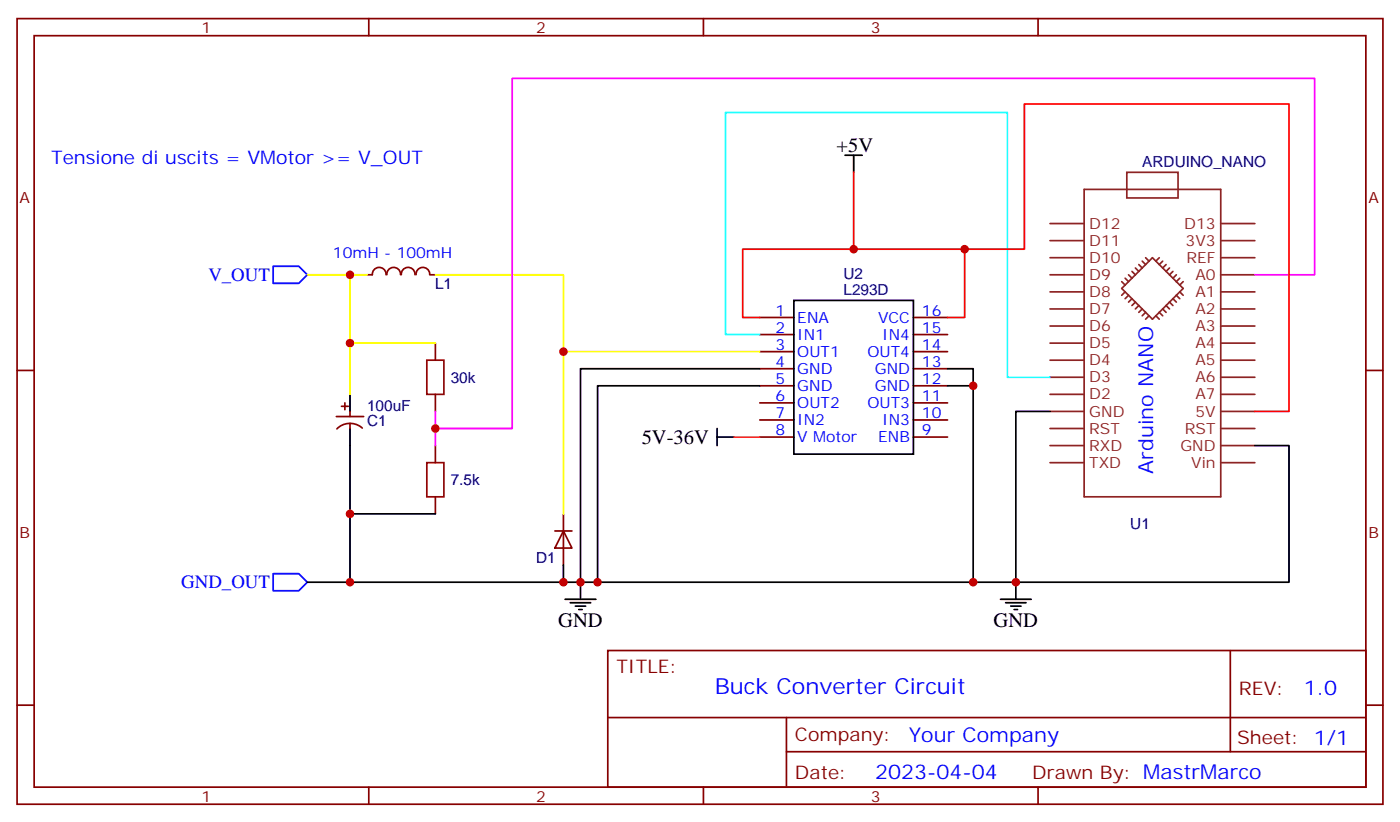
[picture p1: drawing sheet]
<svg xmlns="http://www.w3.org/2000/svg" width="289mm" height="170mm" viewBox="0 0 289 170" stroke-linecap="round" stroke-linejoin="round" font-family="sans-serif">
<g fill="none" stroke="#870000" stroke-width=".35">
<path d="M3.5 3.8h282.3v162.3h-282.3zM7.1 7.4h275.1v155.2h-275.1zM76.2 3.8v3.6M145.3 3.8v3.6M214.5 3.8v3.6M75.8 56.8h1.1M76.9 56.7a1.41 1.41 0 0 1 1.5-1.5 1.41 1.41 0 0 1 1.4 1.5M82.8 56.7a1.41 1.41 0 0 0-1.5-1.5 1.41 1.41 0 0 0-1.4 1.5M82.9 56.7a1.41 1.41 0 0 1 1.4-1.5 1.41 1.41 0 0 1 1.4 1.5M86 56.7a1.41 1.41 0 0 1 1.4-1.5 1.41 1.41 0 0 1 1.4 1.5M88.9 56.8h1.1M3.5 76.5h3.6"/>
<path d="M90 70.9v3.5M157 65.6h7M157 69.1h7M157 72.6h7M157 76.2h7M157 79.7h7M188.7 65.6h7.1M188.7 69.1h7.1M188.7 72.6h7.1M188.7 76.2h7.1M188.7 79.7h7.1M282.2 76.5h3.6"/>
<path d="M69.5 86h5.6M70.6 83.9h1.4M71.3 83.2v1.4M72.3 85v1M72.3 87.5v1M74.9 88.4a3.8 3.8 0 0 0-5.3 .2M90 81.5v3.5M90 92v3.6M157 83.2h7M157 86.7h7M157 90.3h7M188.7 83.2h7.1"/>
<path d="M188.7 86.7h7.1M188.7 90.3h7.1M90 102.6v3.6M125.6 134.4h156.6v28.2h-156.6zM254.2 134.4v20.9M3.5 145.7h3.6M125.6 148.2h156.5M162.5 155.3h119.6M162.5 148.2v14.1M282.2 145.7h3.6M76.2 162.6v3.5M145.3 162.6v3.5"/>
<path d="M214.5 162.6v3.5"/>
</g>
<g fill="none" stroke="#8c2424" stroke-width=".35">
<path d="M224 39.1h28.2v63.5h-28.2zM232.8 35.6h10.6v5.3h-10.6zM217 49.7h7M217 53.2h7M217 56.8h7M217 46.2h7M231.8 58.2l.7 .7M232.5 57.5l.7 .7M233.2 56.8l.7 .7M233.9 56.1l.7 .7M234.6 55.4l.7 .7M235.3 54.6l.7 .8"/>
<path d="M236 53.9l.7 .7M236.7 53.2l.7 .7M238.1 53.2l6.4 6.4-6.4 6.3-6.3-6.3zM239.5 53.2l-.7 .7M240.2 53.9l-.7 .7M240.9 54.6l-.7 .8M241.7 55.4l-.8 .7M242.4 56.1l-.7 .7M243.1 56.8l-.7 .7M243.8 57.5l-.7 .7M244.5 58.2l-.7 .7M252.2 49.7h7.1"/>
<path d="M252.2 53.2h7.1M252.2 56.8h7.1M252.2 46.2h7.1M217 60.3h7M217 63.8h7M217 67.3h7M217 70.9h7M217 74.4h7M217 77.9h7M232.5 60.3l-.7 .7M233.2 61l-.7 .7M233.9 61.7l-.7 .7"/>
<path d="M234.6 62.4l-.7 .7M235.3 63.1l-.7 .7M236 63.8l-.7 .7M236.7 64.5l-.7 .7M237.4 65.2l-.7 .7M238.8 65.2l.7 .7M239.5 64.5l.7 .7M240.2 63.8l.7 .7M240.9 63.1l.8 .7M241.7 62.4l.7 .7M242.4 61.7l.7 .7M243.1 61l.7 .7"/>
<path d="M243.8 60.3l.7 .7M252.2 60.3h7.1M252.2 63.8h7.1M252.2 67.3h7.1M252.2 70.9h7.1M252.2 74.4h7.1M252.2 77.9h7.1M217 81.5h7M217 85h7M217 88.5h7M217 92h7M217 95.6h7"/>
<path d="M252.2 81.5h7.1M252.2 85h7.1M252.2 88.5h7.1M252.2 92h7.1M252.2 95.6h7.1"/>
</g>
<path d="M114.7 109.7h3.5M116.4 109.7l1.8 3.5h-3.5zM116.4 106.2v10.5" fill="none" stroke="#850000" stroke-width=".35"/>
<g fill="none" stroke="#000" stroke-width=".35">
<path d="M174.6 32.1h3.6M176.4 32.1v3.5M157 79.7h-33.5v40.6h-7.1v-3.6M157 76.2h-37.1v47.6M164 62.1h24.7v31.7h-24.7zM195.8 79.7h5.3v40.6M195.8 76.2h5.3v3.5M72.3 88.5v31.8h44.1M72.3 81.5v3.5M148.2 90.3h3.5M148.2 88.5v3.5M217 85h-7.1v35.3h56.4v-28.3h-7"/>
<path d="M72.3 106.2h17.7M63.5 120.3h8.8M116.8 123.8h6.3M117.8 124.5h4.3M118.9 125.2h2.1M119.6 125.9h.7M123.5 120.3h86.4v3.5M206.7 123.8h6.4M207.8 124.5h4.2M208.8 125.2h2.2M209.5 125.9h.8"/>
</g>
<path d="M151.7 90.3h5.3" fill="none" stroke="#f60" stroke-width=".35"/>
<path d="M63.5 56.8h8.8M75.8 56.8h-3.5v24.7M90 56.8h26.4v15.8M72.3 70.9h17.7M157 72.6h-40.6v33.6" fill="none" stroke="#ff0" stroke-width=".35"/>
<path d="M176.4 35.6v15.9M199.3 51.5h12.4v-30h54.6v63.5h-7M157 65.6h-3.5v-14.1h45.8v14.1h-3.5" fill="none" stroke="#f00" stroke-width=".35"/>
<path d="M157 69.1h-7.1v-45.9h58.2v54.7h8.9" fill="none" stroke="#0ff" stroke-width=".35"/>
<path d="M88.2 74.4h3.5v7.1h-3.5zM88.2 95.6h3.5v7h-3.5z" fill="none" stroke="#a10000" stroke-width=".35"/>
<path d="M259.3 56.8h12.3v-40.6h-165.8v72.3h-15.8M90 85v7" fill="none" stroke="#f0f" stroke-width=".35"/>
<path d="M56.4 55h5.3l1.8 1.8-1.8 1.7h-5.3zM56.4 118.5h5.3l1.8 1.8-1.8 1.7h-5.3z" fill="none" stroke="#00f" stroke-width=".35"/>
<g fill="#c00">
<circle cx="119.9" cy="120.3" r=".88"/>
<circle cx="176.4" cy="51.5" r=".88"/>
<circle cx="116.4" cy="120.3" r=".88"/>
<circle cx="116.4" cy="72.6" r=".88"/>
<circle cx="90" cy="88.5" r=".88"/>
<circle cx="199.3" cy="51.5" r=".88"/>
<circle cx="209.9" cy="120.3" r=".88"/>
<circle cx="123.5" cy="120.3" r=".88"/>
<circle cx="201.1" cy="120.3" r=".88"/>
<circle cx="201.1" cy="79.7" r=".88"/>
<circle cx="72.3" cy="70.9" r=".88"/>
<circle cx="72.3" cy="56.8" r=".88"/>
<circle cx="72.3" cy="106.2" r=".88"/>
<circle cx="72.3" cy="120.3" r=".88"/>
</g>
<text font-size="4.6" fill="#00f" x="147.7" y="143.4">Buck Converter Circuit</text>
<g font-size="4.2">
<text x="172.9" y="31.4">+5V</text>
<text x="132.6" y="91.7">5V-36V</text>
<text x="115.4" y="129.4">GND</text>
<text x="205.3" y="129.4">GND</text>
</g>
<g font-size="4.2" fill="#00f">
<text x="238.3" y="97.8" transform="rotate(-90 238.3 97.8)">Arduino NANO</text>
<text x="269.4" y="143.6">1.0</text>
<text x="187.8" y="153.2">Your Company</text>
<text x="180.8" y="161">2023-04-04</text>
</g>
<g font-size="3.9" fill="#00f">
<text x="10.6" y="33.8">Tensione di uscits = VMotor &gt;= V_OUT</text>
<text x="43" y="58">V_OUT</text>
<text x="37.5" y="121.5">GND_OUT</text>
</g>
<g font-size="3.9" fill="#800">
<text x="127.4" y="139">TITLE:</text>
<text x="256" y="143.6">REV:</text>
<text x="164.3" y="153.2">Company:</text>
<text x="255.6" y="153.8">Sheet: 1/1</text>
<text x="164.3" y="160.8">Date:</text>
<text x="213.3" y="160.9">Drawn By: MastrMarco</text>
</g>
<g font-size="3.2" fill="#800">
<text x="41.6" y="6.8">1</text>
<text x="110.8" y="6.8">2</text>
<text x="179.9" y="6.8">3</text>
<text x="4.1" y="41.9">A</text>
<text x="282.8" y="41.9">A</text>
<text x="4.1" y="111.1">B</text>
<text x="282.8" y="111.1">B</text>
<text x="41.6" y="165.6">1</text>
<text x="110.8" y="165.6">2</text>
<text x="179.9" y="165.6">3</text>
</g>
<g font-size="3.2" fill="#000080">
<text x="236" y="34.5">ARDUINO_NANO</text>
<text x="89.9" y="59.7">L1</text>
<text x="174.3" y="57.7">U2</text>
<text x="174.3" y="60.9">L293D</text>
<text x="93.1" y="79">30k</text>
<text x="75.8" y="84.9">100uF</text>
<text x="75.8" y="88">C1</text>
<text x="93.1" y="100.2">7.5k</text>
<text x="233.6" y="109.2">U1</text>
<text x="110.8" y="116.3">D1</text>
</g>
<g font-size="3.2" fill="#8d2323">
<text x="225.1" y="47.2">D12</text>
<text x="244.7" y="47.2">D13</text>
<text x="225.1" y="50.8">D11</text>
<text x="245" y="50.8">3V3</text>
<text x="225.1" y="54.3">D10</text>
<text x="225.1" y="57.8">D9</text>
<text x="245.1" y="54.3">REF</text>
<text x="247" y="57.8">A0</text>
<text x="225.1" y="61.3">D8</text>
<text x="225.1" y="64.9">D7</text>
<text x="247" y="64.9">A2</text>
<text x="247" y="61.3">A1</text>
<text x="225.1" y="68.4">D6</text>
<text x="225.1" y="71.9">D5</text>
<text x="247" y="71.9">A4</text>
<text x="247" y="68.4">A3</text>
<text x="225.1" y="75.5">D4</text>
<text x="247" y="75.5">A5</text>
<text x="225.1" y="79">D3</text>
<text x="225.1" y="82.5">D2</text>
<text x="247" y="82.5">A7</text>
<text x="247" y="79">A6</text>
<text x="225.1" y="86">GND</text>
<text x="225.1" y="89.6">RST</text>
<text x="244.8" y="89.6">RST</text>
<text x="247" y="86">5V</text>
<text x="225.1" y="93.1">RXD</text>
<text x="243.9" y="93.1">GND</text>
<text x="225.1" y="96.6">TXD</text>
<text x="246.1" y="96.6">Vin</text>
</g>
<g font-size="3.2" fill="#00f">
<text x="68.8" y="53.2">10mH - 100mH</text>
<text x="160.3" y="65.2">1</text>
<text x="190.5" y="65.2">16</text>
<text x="160.3" y="68.8">2</text>
<text x="164.7" y="70.2">IN1</text>
<text x="164.7" y="66.6">ENA</text>
<text x="181.4" y="66.6">VCC</text>
<text x="182.3" y="70.2">IN4</text>
<text x="190.5" y="68.8">15</text>
<text x="160.3" y="75.8">4</text>
<text x="160.3" y="72.3">3</text>
<text x="164.7" y="77.2">GND</text>
<text x="164.7" y="73.7">OUT1</text>
<text x="179.2" y="73.7">OUT4</text>
<text x="180.7" y="77.2">GND</text>
<text x="190.5" y="72.3">14</text>
<text x="190.5" y="75.8">13</text>
<text x="160.3" y="82.9">6</text>
<text x="160.3" y="79.3">5</text>
<text x="164.7" y="80.8">GND</text>
<text x="180.7" y="80.8">GND</text>
<text x="190.5" y="79.3">12</text>
<text x="190.5" y="82.9">11</text>
<text x="160.3" y="89.9">8</text>
<text x="160.3" y="86.4">7</text>
<text x="164.7" y="87.8">IN2</text>
<text x="164.7" y="84.3">OUT2</text>
<text x="179.2" y="84.3">OUT3</text>
<text x="182.3" y="87.8">IN3</text>
<text x="190.5" y="86.4">10</text>
<text x="190.5" y="89.9">9</text>
<text x="164.7" y="91.3">V Motor</text>
<text x="181.5" y="91.3">ENB</text>
</g>
</svg>
